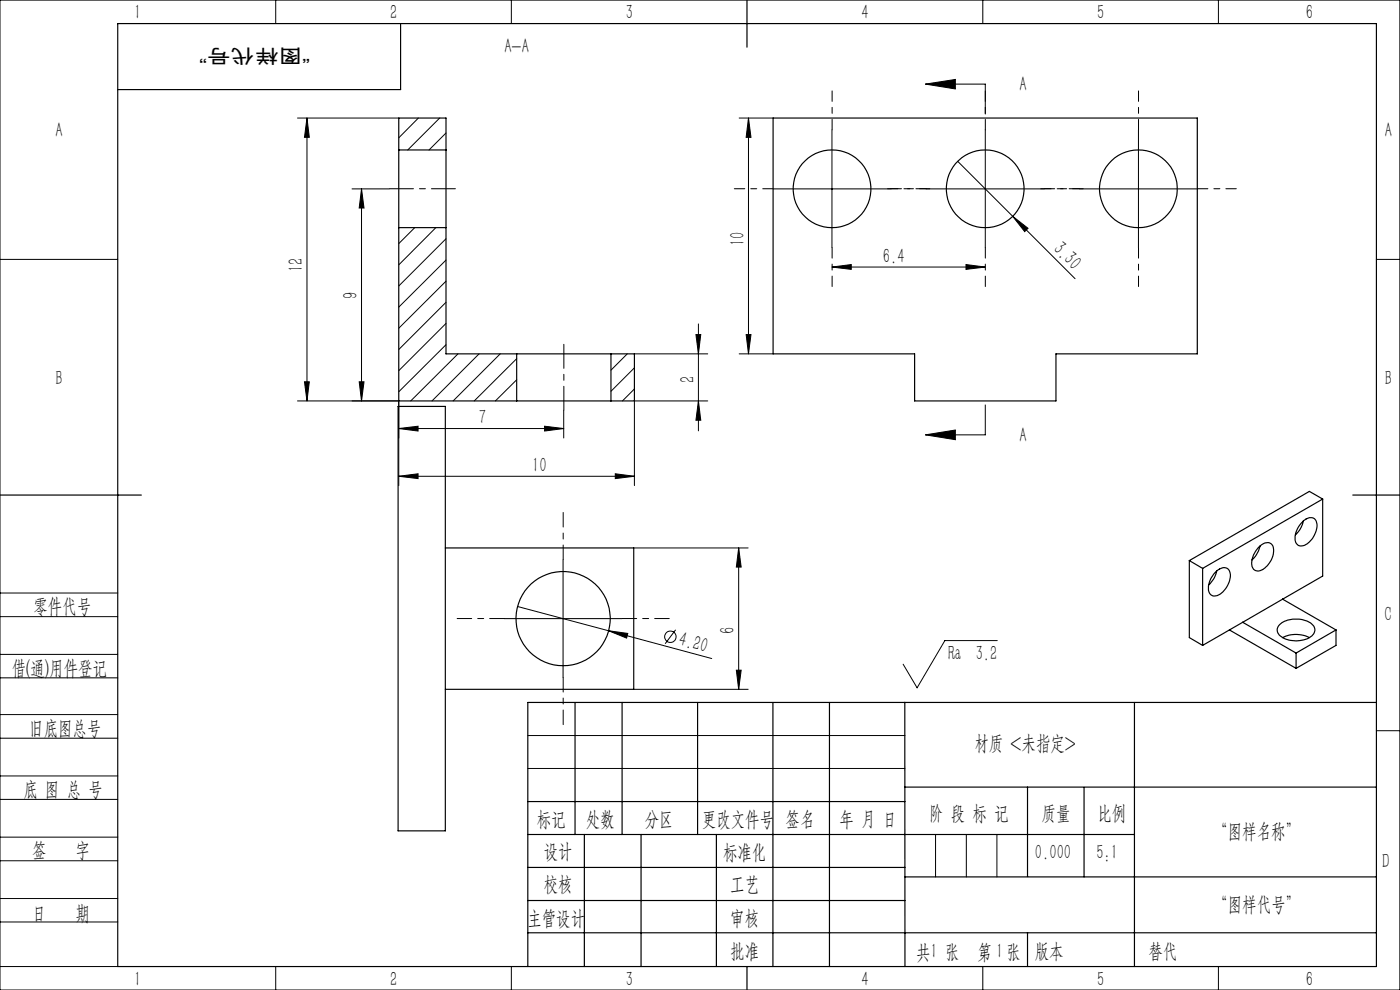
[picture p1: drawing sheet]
<svg xmlns="http://www.w3.org/2000/svg" width="297mm" height="210mm" viewBox="0 0 297 210" stroke-linecap="round" stroke-linejoin="round" font-family="sans-serif">
<g fill="none" stroke="#000" stroke-width=".21">
<path d="M0 0h297v210h-297zM58.5 0v5M108.5 0v5M196.3 17.8l6.4-.9v2zM196.3 17.8h12.7v6.4M208.5 0v5M258.5 0v5M63.1 25h21.5M65.1 25v60M65.1 25l.5 4.1h-1zM88.8 25l-4.2 4.2M93.3 25l-6.8 6.8"/>
<path d="M94.6 28.2l-3.6 3.6M156.8 25h7.2M158.8 25v50.1M158.8 25l.5 4.1h-1zM176.5 27.5v25.1M203.2 34.2l11.6 11.7M209 27.5v25.1M241.5 27.5v25.1M0 55h25M74.7 40.1h7.9M76.7 40.1l.5 4h-1zM76.7 40.1v44.9"/>
<path d="M88 48.3l-3.4 3.4M92.5 48.3l-7.9 7.9M94.6 50.7l-10 10M94.6 55.2l-10 9.9M94.6 59.6l-10 10M164 40.1h25M176.5 56.6l4.1-.5v1zM176.5 56.6h32.5M196.5 40.1h25M204.9 56.1l4.1 .5-4.1 .5zM214.8 45.9l3.3 2.5-.7 .7zM214.8 45.9l13.3 13.2"/>
<path d="M229 40.1h25M292 55h5M94.6 64.1l-10 10M94.6 68.6l-10 10M94.6 73.1l-10 10M97.2 75.1l-10.1 9.9M101.6 75.1l-9.9 9.9M106.1 75.1l-10 9.9M109.6 76.1l-9 8.9M133.1 75.1l-3.5 3.4M134.6 75.1h15.5M134.6 78l-5 5"/>
<path d="M147.6 71h1.1l-.5 4.1zM148.2 68.7v22.7M156.8 75.1h7.2M158.3 71h1l-.5 4.1zM63.1 85h21.5v18M64.6 81h1l-.5 4zM76.2 81h1l-.5 4zM84.6 90.9l4.1-.5v1zM84.6 90.9h35M109.6 80.6l-4.5 4.4M115.5 90.4l4.1 .5-4.1 .5zM119.6 87.1v5.8"/>
<path d="M134.6 82.5l-2.6 2.5M148.2 85l.5 4.1h-1.1zM150.1 85h-15.5v18M196.3 92.2l6.4-1v2.1zM209 85.9v6.3h-12.7M84.6 101l4.1-.5v1zM84.6 101h50M119.5 118.7v25M130.5 100.5l4.1 .5-4.1 .5zM134.4 116.2h24.3M156.7 116.2v30M156.7 116.2l.5 4.1h-1z"/>
<path d="M0 138.8h25M0 125.8h25M0 130.8h25M107 131.2h25M109.8 128.6l19.3 5.2M129.1 133.8l4.1 .6-.3 1zM129.1 133.8l21.9 5.9M143.3 133.6l-2.2 3M211.6 135.9h-11.2l-5.8 10-3-5M0 143.8h25M0 156.6h25M0 151.6h25"/>
<path d="M112 156h80M134.4 146.2h24.3M156.2 142.2h1l-.5 4zM292 155h5M0 169.6h25M0 164.6h25M0 177.6h25M112 163h80M198.5 177v9M205 177v9M211.5 177v9M0 182.6h25"/>
<path d="M0 190.6h25M0 195.6h25M0 205h25M58.5 205v5M108.5 205v5M208.5 205v5M258.5 205v5"/>
<circle cx="142.2" cy="135.1" r="1.22"/>
</g>
<path d="M176.5 27.5v-8.2M209 27.5v-8.2M241.5 27.5v-8.2M164 40h-8.2M176.5 52.5v8.3M189 40h8.3M196.5 40h-8.2M209 52.5v8.3M221.5 40h8.3M229 40h-8.2M241.5 52.5v8.3M254 40h8.3" fill="none" stroke="#000" stroke-width=".21" stroke-dasharray="30.5 1.3 1.3 1.3" stroke-dashoffset="28.3"/>
<path d="M82.6 40h14M119.6 73v14" fill="none" stroke="#000" stroke-width=".21" stroke-dasharray="30.5 1.3 1.3 1.3" stroke-dashoffset="25.4"/>
<path d="M119.5 118.7v-10M107 131.2h-10M132 131.2h10M119.5 143.7v10" fill="none" stroke="#000" stroke-width=".21" stroke-dasharray="30.5 1.3 1.3 1.3" stroke-dashoffset="27.4"/>
<g fill="none" stroke="#000" stroke-width=".25">
<path d="M25 5h267v200h-267zM85 5v14h-60M158.5 0v10M84.6 31.8v16.5M84.6 31.8v-6.8h10v6.8M84.6 31.8h10M94.6 31.8v16.5M164 25h90v50.1h-30v9.9h-30v-9.9h-30zM84.6 48.3v36.7h25M84.6 48.3h10M94.6 48.3v26.8h15M109.6 75.1h20"/>
<path d="M109.6 75.1v9.9M129.6 75.1h5v9.9h-5M129.6 75.1v9.9M84.5 86.2h10v90h-10zM109.6 85h20M0 105h30M94.5 116.2h39.9v30h-39.9M252.3 118.9l2.8 1.7M252.3 118.9v16.3l2.8 1.7M266.9 116.2a2.13 2.13 0 0 1 2.8-.9 3.3 3.3 0 0 1-.4 4.1 2.75 2.75 0 0 1-3 1.6 2.5 2.5 0 0 1-.4-3.3zM267.3 115.8l-.1 .4a5.8 5.8 0 0 1-1.6 2.6M276.5 110.5v.1a5.3 5.3 0 0 1-1.7 2.8"/>
<path d="M276.5 110.4a1.64 1.64 0 0 1 2.7 .2 4.5 4.5 0 0 1-3.1 5.2 1.56 1.56 0 0 1-1.4-2.1 5.7 5.7 0 0 1 1.8-3.3zM280.6 105.9l-2.8-1.7-25.5 14.7M280.6 105.9l-25.5 14.7M280.6 105.9v16.3l-8.5 4.9M287 105h10M255.1 120.6v16.3M257.9 121.3a1.8 1.8 0 0 1 2.8-.3 4.3 4.3 0 0 1-1.5 4.8 1.6 1.6 0 0 1-2.7-.1 4.5 4.5 0 0 1 1.4-4.4zM258.1 121.1v.1a5 5 0 0 1-1.7 2.9M260.8 133.6h.1M260.8 133.6l14.2 8.2M263.6 132l-8.5 4.9M263.6 132l11.4 6.5"/>
<path d="M271.5 132.5a5.7 5.7 0 0 1 7.1 .1 1.75 1.75 0 0 1-1 2.8 6 6 0 0 1-6.2-.7 1.5 1.5 0 0 1 .1-2.2zM272.1 135.2a6.3 6.3 0 0 1 5.7 0M272.1 127.1l-8.5 4.9M272.1 127.1l11.3 6.5M275 138.5v3.3M283.4 133.6l-8.4 4.9M283.4 133.6v3.3l-8.4 4.9M122 149v28M132 149v28M148 149v28M164 149v56M176 149v56"/>
<path d="M191.9 149l.1 56M240.7 149v56M292 149h-180v56M112 177h128.7M112 170h80M124 177v28M136 177v28M152 177v28M191.9 167h100.1M218 167v18.9M230 167v19M112 197.9h180"/>
<path d="M112 184h80M112 191h80M192 186h100M218 197.9v7.1M158.5 205v5"/>
<circle cx="176.5" cy="40" r="8.2"/>
<circle cx="209" cy="40" r="8.2"/>
<circle cx="241.5" cy="40" r="8.3"/>
<circle cx="119.5" cy="131.2" r="10"/>
</g>
<g fill="#000">
<path d="M214.8 45.9l3.3 2.5-.7 .7zM129.1 133.8l4.1 .6-.3 1z"/>
<path d="M196.3 17.8l6.4-.9v2zM196.3 92.2l6.4-1v2.1z"/>
<path d="M76.7 40.1l.5 4h-1zM76.2 81h1l-.5 4z"/>
<path d="M176.5 56.6l4.1-.5v1zM204.9 56.1l4.1 .5-4.1 .5z"/>
<path d="M158.3 71h1l-.5 4.1zM158.8 25l.5 4.1h-1z"/>
<path d="M64.6 81h1l-.5 4zM65.1 25l.5 4.1h-1zM148.2 85l.5 4.1h-1.1zM147.6 71h1.1l-.5 4.1z"/>
<path d="M115.5 90.4l4.1 .5-4.1 .5zM84.6 90.9l4.1-.5v1z"/>
<path d="M84.6 101l4.1-.5v1zM130.5 100.5l4.1 .5-4.1 .5z"/>
<path d="M156.7 116.2l.5 4.1h-1zM156.2 142.2h1l-.5 4z"/>
</g>
<g font-size="4.4">
<text x="28.5" y="4.1">1</text>
<text x="82.7" y="4.1">2</text>
<text x="132.7" y="4.1">3</text>
<text x="182.7" y="4.1">4</text>
<text x="232.7" y="4.1">5</text>
<text x="277" y="4.1">6</text>
<text x="107" y="11.3">A-A</text>
<text x="216.3" y="19.3">A</text>
<text x="11.7" y="29.1">A</text>
<text x="293.8" y="29.1">A</text>
<text x="157.9" y="52.2" transform="rotate(-90 157.9 52.2)">10</text>
<text x="223.3" y="53.1" transform="rotate(45 223.3 53.1)">3.30</text>
<text x="64.3" y="57.7" transform="rotate(-90 64.3 57.7)">12</text>
<text x="187.3" y="55.7">6.4</text>
<text x="75.8" y="63.5" transform="rotate(-90 75.8 63.5)">9</text>
<text x="11.7" y="81.6">B</text>
<text x="147.3" y="81.2" transform="rotate(-90 147.3 81.2)">2</text>
<text x="293.8" y="81.6">B</text>
<text x="101.6" y="90">7</text>
<text x="216.3" y="93.7">A</text>
<text x="112.9" y="100.1">10</text>
<text x="7.1" y="130.1">零件代号</text>
<text x="293.7" y="131.6">C</text>
<text x="143.8" y="136.8" transform="rotate(15 143.8 136.8)">4.20</text>
<text x="155.9" y="134.4" transform="rotate(-90 155.9 134.4)">6</text>
<text x="2.5" y="143.2">借(通)用件登记</text>
<text x="201.1" y="140">Ra 3.2</text>
<text x="6.2" y="155.8">旧底图总号</text>
<text x="206.7" y="159.1">材质 &lt;未指定&gt;</text>
<text x="5" y="168.9">底 图 总 号</text>
<text x="197.1" y="173.8">阶 段 标 记</text>
<text x="221" y="173.8">质量</text>
<text x="232.8" y="173.8">比例</text>
<text x="113.9" y="175.2">标记</text>
<text x="124.3" y="175.2">处数</text>
<text x="136.8" y="175.2">分区</text>
<text x="148.9" y="175.2">更改文件号</text>
<text x="166.7" y="175.2">签名</text>
<text x="178.1" y="175.2">年 月 日</text>
<text x="257.4" y="177.8">“图样名称”</text>
<text x="6.8" y="181.9">签</text>
<text x="16" y="181.9">字</text>
<text x="115.3" y="182.1">设计</text>
<text x="153.4" y="182.2">标准化</text>
<text x="219.6" y="182.1">0.000</text>
<text x="232.6" y="182.1">5:1</text>
<text x="293.2" y="184.1">D</text>
<text x="115.3" y="189">校核</text>
<text x="154.9" y="189">工艺</text>
<text x="6.8" y="195.2">日</text>
<text x="16" y="195.2">期</text>
<text x="111.9" y="196.2">主管设计</text>
<text x="154.9" y="196.2">审核</text>
<text x="257.4" y="193.2">“图样代号”</text>
<text x="154.9" y="203.1">批准</text>
<text x="194.4" y="203.4">共 张</text>
<text x="197.4" y="203.1">1</text>
<text x="207.4" y="203.4">第 张</text>
<text x="211.3" y="203.1">1</text>
<text x="219.5" y="203.1">版本</text>
<text x="243.6" y="203.1">替代</text>
<text x="28.5" y="209.1">1</text>
<text x="82.7" y="209.1">2</text>
<text x="132.7" y="209.1">3</text>
<text x="182.7" y="209.1">4</text>
<text x="232.7" y="209.1">5</text>
<text x="277" y="209.1">6</text>
</g>
<text font-size="4.1" x="65.8" y="10.4" transform="rotate(-180 65.8 10.4)">“图样代号”</text>
</svg>
